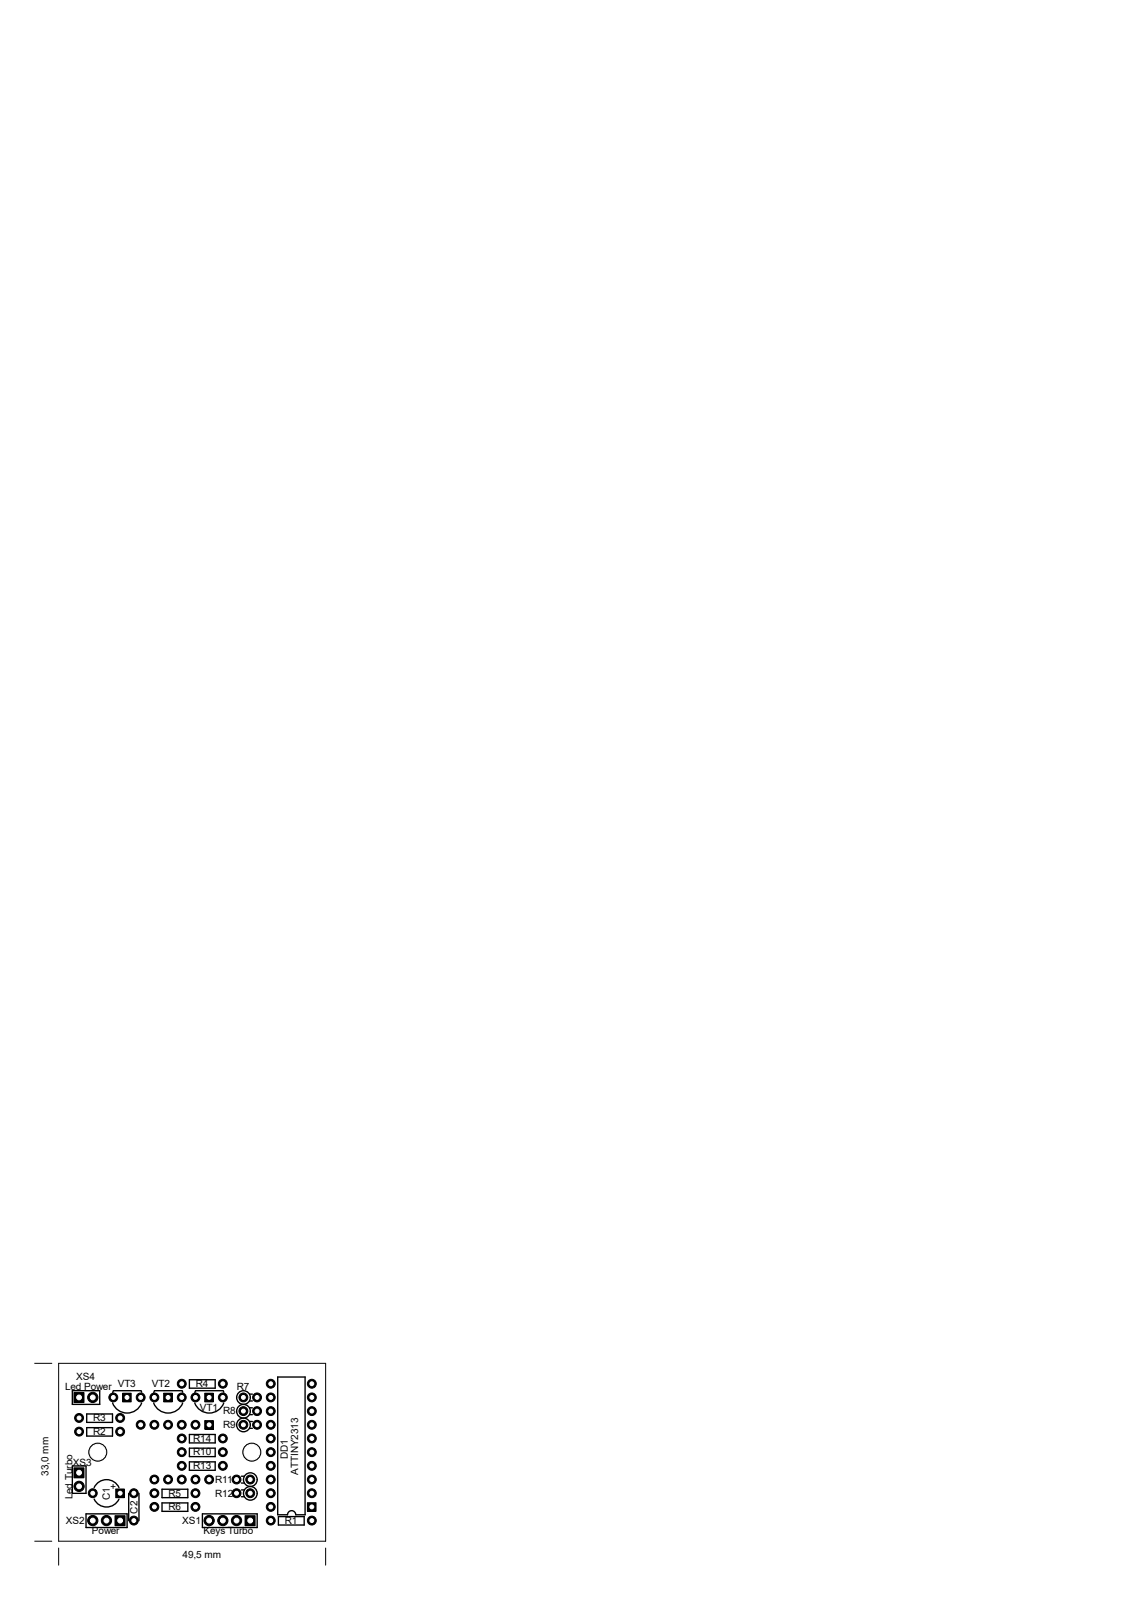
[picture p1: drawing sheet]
<svg xmlns="http://www.w3.org/2000/svg" width="210mm" height="297mm" viewBox="0 0 210 297" stroke-linecap="round" stroke-linejoin="round" font-family="sans-serif">
<g fill="none" stroke="#000" stroke-width=".25">
<path d="M13.4 258.1h5.1v2.6h-5.1zM26.1 258.1l-5.1 .1-.1 .3M26.2 258.1l.1 .3M33.7 258.1l-5 .1-.2 .3M33.8 258.1l.1 .3M35.1 256.1h4.8v1.6h-4.8zM41.4 258.1l-5.1 .1-.2 .3M41.4 258.1l.1 .3M46.3 258.8h.5M51.5 255.6h5.1v25.6h-1.7a.76 .76 0 0 0-.8-.8 .76 .76 0 0 0-.8 .8h-1.8zM13.4 272.1h2.6v5.1h-2.6zM16.1 262.5h4.8v1.5h-4.8z"/>
<path d="M16.1 265h4.8v1.6h-4.8zM17.5 276.1a2.54 2.54 0 0 1 2.3-1.4 2.54 2.54 0 0 1 2.3 1.4M17.5 278.3a2.54 2.54 0 0 0 2.3 1.4 2.54 2.54 0 0 0 2.3-1.4M20.9 260.4a2.88 2.88 0 0 0 2.7 1.9 2.88 2.88 0 0 0 2.7-1.9M23.9 277.2v5.1M25.8 277.2v5.1M28.5 260.4a2.88 2.88 0 0 0 2.7 1.9 2.88 2.88 0 0 0 2.7-1.9M30.1 276.4h4.7v1.6h-4.7zM30.1 279h4.7v1.5h-4.7zM35.1 266.3h4.8v1.5h-4.8zM35.1 268.8h4.8v1.6h-4.8zM35.1 271.4h4.8v1.5h-4.8z"/>
<path d="M36.1 260.4a2.88 2.88 0 0 0 2.7 1.9 2.88 2.88 0 0 0 2.7-1.9M44.8 276.6h.5M44.8 277.8h.5M44.8 274h.5M44.8 275.3h.5M46.3 262.6h.5M46.3 261.3h.5M46.3 265.1h.5M46.3 263.9h.5M46.3 260.1h.5M16 281h7.6v2.5h-7.6zM37.5 281h10.2v2.5h-10.2z"/>
<path d="M51.6 281.5h4.8v1.6h-4.8z"/>
<circle cx="45.2" cy="259.4" r="1.27"/>
<circle cx="45.2" cy="264.5" r="1.27"/>
<circle cx="45.2" cy="262" r="1.27"/>
<circle cx="46.4" cy="277.2" r="1.27"/>
<circle cx="46.4" cy="274.7" r="1.27"/>
</g>
<g fill="#000" stroke="#000" stroke-width=".19">
<circle cx="17.2" cy="259.4" r=".95"/>
<circle cx="21" cy="259.4" r=".83"/>
<circle cx="26.1" cy="259.4" r=".83"/>
<circle cx="28.6" cy="259.4" r=".83"/>
<circle cx="33.7" cy="259.4" r=".83"/>
<circle cx="33.7" cy="256.9" r=".83"/>
<circle cx="36.3" cy="259.4" r=".83"/>
<circle cx="41.3" cy="259.4" r=".83"/>
<circle cx="41.3" cy="256.9" r=".83"/>
<circle cx="45.1" cy="259.4" r=".83"/>
<circle cx="47.7" cy="259.4" r=".83"/>
<circle cx="50.2" cy="259.4" r=".83"/>
<circle cx="50.2" cy="256.9" r=".83"/>
<circle cx="57.8" cy="259.4" r=".83"/>
<circle cx="57.8" cy="256.9" r=".83"/>
<circle cx="14.7" cy="263.2" r=".83"/>
<circle cx="14.7" cy="265.7" r=".83"/>
<circle cx="14.7" cy="275.9" r=".95"/>
<circle cx="17.2" cy="277.2" r=".83"/>
<circle cx="18.1" cy="269.6" r="1.67"/>
<circle cx="22.3" cy="263.2" r=".83"/>
<circle cx="22.3" cy="265.7" r=".83"/>
<circle cx="24.8" cy="277.2" r=".83"/>
<circle cx="26.1" cy="264.5" r=".83"/>
<circle cx="28.6" cy="279.7" r=".83"/>
<circle cx="28.6" cy="264.5" r=".83"/>
<circle cx="28.6" cy="274.6" r=".83"/>
<circle cx="28.6" cy="277.2" r=".83"/>
<circle cx="31.2" cy="264.5" r=".83"/>
<circle cx="31.2" cy="274.6" r=".83"/>
<circle cx="33.7" cy="269.6" r=".83"/>
<circle cx="33.7" cy="272.1" r=".83"/>
<circle cx="33.7" cy="267" r=".83"/>
<circle cx="33.7" cy="274.6" r=".83"/>
<circle cx="33.7" cy="264.5" r=".83"/>
<circle cx="36.3" cy="279.7" r=".83"/>
<circle cx="36.3" cy="277.2" r=".83"/>
<circle cx="36.3" cy="264.5" r=".83"/>
<circle cx="36.3" cy="274.6" r=".83"/>
<circle cx="38.8" cy="274.6" r=".83"/>
<circle cx="41.3" cy="272.1" r=".83"/>
<circle cx="41.3" cy="269.6" r=".83"/>
<circle cx="41.3" cy="267" r=".83"/>
<circle cx="43.9" cy="277.2" r=".83"/>
<circle cx="43.9" cy="274.6" r=".83"/>
<circle cx="45.1" cy="261.9" r=".83"/>
<circle cx="45.1" cy="264.5" r=".83"/>
<circle cx="46.4" cy="277.2" r=".83"/>
<circle cx="46.4" cy="274.6" r=".83"/>
<circle cx="46.7" cy="269.6" r="1.67"/>
<circle cx="47.7" cy="261.9" r=".83"/>
<circle cx="47.7" cy="264.5" r=".83"/>
<circle cx="50.2" cy="261.9" r=".83"/>
<circle cx="50.2" cy="279.7" r=".83"/>
<circle cx="50.2" cy="267" r=".83"/>
<circle cx="50.2" cy="272.1" r=".83"/>
<circle cx="50.2" cy="269.6" r=".83"/>
<circle cx="50.2" cy="277.2" r=".83"/>
<circle cx="50.2" cy="264.5" r=".83"/>
<circle cx="50.2" cy="274.6" r=".83"/>
<circle cx="57.8" cy="272.1" r=".83"/>
<circle cx="57.8" cy="261.9" r=".83"/>
<circle cx="57.8" cy="267" r=".83"/>
<circle cx="57.8" cy="264.5" r=".83"/>
<circle cx="57.8" cy="274.6" r=".83"/>
<circle cx="57.8" cy="269.6" r=".83"/>
<circle cx="57.8" cy="277.2" r=".83"/>
<circle cx="17.2" cy="282.3" r=".95"/>
<circle cx="19.7" cy="282.3" r=".95"/>
<circle cx="24.8" cy="282.3" r=".83"/>
<circle cx="38.8" cy="282.3" r=".95"/>
<circle cx="41.3" cy="282.3" r=".95"/>
<circle cx="43.9" cy="282.3" r=".95"/>
<circle cx="50.2" cy="282.3" r=".83"/>
<circle cx="57.8" cy="282.3" r=".83"/>
</g>
<g fill="#fff" stroke="#fff" stroke-width=".19">
<circle cx="36.3" cy="277.2" r=".36"/>
<circle cx="28.6" cy="277.2" r=".36"/>
<circle cx="36.3" cy="279.7" r=".36"/>
<circle cx="28.6" cy="279.7" r=".36"/>
<circle cx="41.3" cy="269.6" r=".36"/>
<circle cx="33.7" cy="269.6" r=".36"/>
<circle cx="41.3" cy="272.1" r=".36"/>
<circle cx="33.7" cy="272.1" r=".36"/>
<circle cx="14.7" cy="265.7" r=".36"/>
<circle cx="22.3" cy="265.7" r=".36"/>
<circle cx="14.7" cy="263.2" r=".36"/>
<circle cx="22.3" cy="263.2" r=".36"/>
<circle cx="41.3" cy="256.9" r=".36"/>
<circle cx="33.7" cy="256.9" r=".36"/>
<circle cx="36.3" cy="259.4" r=".36"/>
<circle cx="38.8" cy="259.4" r=".36"/>
<circle cx="41.3" cy="259.4" r=".36"/>
<circle cx="28.6" cy="259.4" r=".36"/>
<circle cx="31.2" cy="259.4" r=".36"/>
<circle cx="33.7" cy="259.4" r=".36"/>
<circle cx="21" cy="259.4" r=".36"/>
<circle cx="23.6" cy="259.4" r=".36"/>
<circle cx="26.1" cy="259.4" r=".36"/>
<circle cx="38.8" cy="264.5" r=".36"/>
<circle cx="33.7" cy="264.5" r=".36"/>
<circle cx="31.2" cy="264.5" r=".36"/>
<circle cx="26.1" cy="264.5" r=".36"/>
<circle cx="38.8" cy="274.6" r=".36"/>
<circle cx="33.7" cy="274.6" r=".36"/>
<circle cx="31.2" cy="274.6" r=".36"/>
<circle cx="36.3" cy="264.5" r=".36"/>
<circle cx="28.6" cy="264.5" r=".36"/>
<circle cx="36.3" cy="274.6" r=".36"/>
<circle cx="28.6" cy="274.6" r=".36"/>
<circle cx="41.3" cy="267" r=".36"/>
<circle cx="33.7" cy="267" r=".36"/>
<circle cx="18.1" cy="269.6" r="1.46"/>
<circle cx="57.8" cy="282.3" r=".36"/>
<circle cx="50.2" cy="282.3" r=".36"/>
<circle cx="24.8" cy="282.3" r=".36"/>
<circle cx="24.8" cy="277.2" r=".36"/>
<circle cx="22.3" cy="277.2" r=".36"/>
<circle cx="17.2" cy="277.2" r=".36"/>
<circle cx="57.8" cy="259.4" r=".36"/>
<circle cx="57.8" cy="256.9" r=".36"/>
<circle cx="57.8" cy="267" r=".36"/>
<circle cx="57.8" cy="264.5" r=".36"/>
<circle cx="57.8" cy="274.6" r=".36"/>
<circle cx="57.8" cy="272.1" r=".36"/>
<circle cx="57.8" cy="279.7" r=".36"/>
<circle cx="50.2" cy="259.4" r=".36"/>
<circle cx="50.2" cy="256.9" r=".36"/>
<circle cx="50.2" cy="267" r=".36"/>
<circle cx="50.2" cy="264.5" r=".36"/>
<circle cx="50.2" cy="274.6" r=".36"/>
<circle cx="50.2" cy="272.1" r=".36"/>
<circle cx="50.2" cy="279.7" r=".36"/>
<circle cx="57.8" cy="261.9" r=".36"/>
<circle cx="57.8" cy="269.6" r=".36"/>
<circle cx="57.8" cy="277.2" r=".36"/>
<circle cx="50.2" cy="261.9" r=".36"/>
<circle cx="50.2" cy="269.6" r=".36"/>
<circle cx="50.2" cy="277.2" r=".36"/>
<circle cx="46.4" cy="277.2" r=".36"/>
<circle cx="43.9" cy="277.2" r=".36"/>
<circle cx="45.1" cy="261.9" r=".36"/>
<circle cx="47.7" cy="261.9" r=".36"/>
<circle cx="45.1" cy="264.5" r=".36"/>
<circle cx="47.7" cy="264.5" r=".36"/>
<circle cx="46.4" cy="282.3" r=".44"/>
<circle cx="43.9" cy="282.3" r=".44"/>
<circle cx="38.8" cy="282.3" r=".44"/>
<circle cx="41.3" cy="282.3" r=".44"/>
<circle cx="22.3" cy="282.3" r=".44"/>
<circle cx="17.2" cy="282.3" r=".44"/>
<circle cx="19.7" cy="282.3" r=".44"/>
<circle cx="45.1" cy="259.4" r=".36"/>
<circle cx="47.7" cy="259.4" r=".36"/>
<circle cx="46.4" cy="274.6" r=".36"/>
<circle cx="43.9" cy="274.6" r=".36"/>
<circle cx="46.7" cy="269.6" r="1.46"/>
<circle cx="14.7" cy="259.4" r=".44"/>
<circle cx="17.2" cy="259.4" r=".44"/>
<circle cx="14.7" cy="273.4" r=".44"/>
<circle cx="14.7" cy="275.9" r=".44"/>
</g>
<path d="M13.8 258.5h1.8v1.8h-1.8zM22.8 258.7h1.5v1.5h-1.5zM30.4 258.7h1.6v1.5h-1.6zM38 258.7h1.6v1.5h-1.6zM13.8 272.5h1.8v1.8h-1.8zM21.5 276.4h1.6v1.6h-1.6zM38 263.7h1.6v1.6h-1.6zM57.1 279h1.5v1.5h-1.5zM21.4 281.4h1.8v1.8h-1.8zM45.5 281.4h1.8v1.8h-1.8z" fill="#000"/>
<g fill="none" stroke="#000" stroke-width=".19">
<path d="M6.4 253.1h3.2M10.9 253.1h49.5v33h-49.5zM13.7 258.5h1.9v1.8h-1.9zM22.7 258.6h1.6v1.6h-1.6zM30.4 258.6h1.6v1.6h-1.6zM38 258.6h1.6v1.6h-1.6zM13.7 272.5h1.9v1.8h-1.9zM21.5 276.4h1.6v1.6h-1.6zM38 263.7h1.6v1.6h-1.6zM57 278.9h1.6v1.6h-1.6zM6.4 286.1h3.2M10.9 287.4v3.1"/>
<path d="M21.3 281.3h1.9v1.9h-1.9zM45.5 281.3h1.8v1.9h-1.8zM60.4 287.4v3.1"/>
</g>
<g font-size="1.9">
<text x="14.1" y="256.2">XS4</text>
<text x="21.8" y="257.5">VT3</text>
<text x="28.2" y="257.5">VT2</text>
<text x="36.3" y="257.5">R4</text>
<text x="12.1" y="258.1">Led Power</text>
<text x="17.3" y="263.8">R3</text>
<text x="37.1" y="261.9">VT1</text>
<text x="41.4" y="262.6">R8</text>
<text x="43.9" y="258.1">R7</text>
<text x="17.3" y="266.4">R2</text>
<text x="35.8" y="267.6">R14</text>
<text x="41.4" y="265.1">R9</text>
<text x="9" y="273.9" transform="rotate(-90 9 273.9)">33,0 mm</text>
<text x="13.5" y="272.1">XS3</text>
<text x="21.5" y="275.3" transform="rotate(-180 21.5 275.3)">+</text>
<text x="35.8" y="270.2">R10</text>
<text x="35.8" y="272.7">R13</text>
<text x="39.9" y="275.3">R11</text>
<text x="53.4" y="270.8" transform="rotate(-90 53.4 270.8)">DD1</text>
<text x="55.3" y="273.8" transform="rotate(-90 55.3 273.8)">ATTINY2313</text>
<text x="13.4" y="278.3" transform="rotate(-90 13.4 278.3)">Led Turbo</text>
<text x="20.4" y="278.4" transform="rotate(-90 20.4 278.4)">C1</text>
<text x="25.5" y="281" transform="rotate(-90 25.5 281)">C2</text>
<text x="31.2" y="277.8">R5</text>
<text x="31.2" y="280.3">R6</text>
<text x="39.9" y="277.8">R12</text>
<text x="12.2" y="282.9">XS2</text>
<text x="17.1" y="284.8">Power</text>
<text x="33.8" y="282.9">XS1</text>
<text x="37.8" y="284.8">Keys Turbo</text>
<text x="52.8" y="282.9">R1</text>
<text x="33.9" y="289.2">49,5 mm</text>
</g>
</svg>
